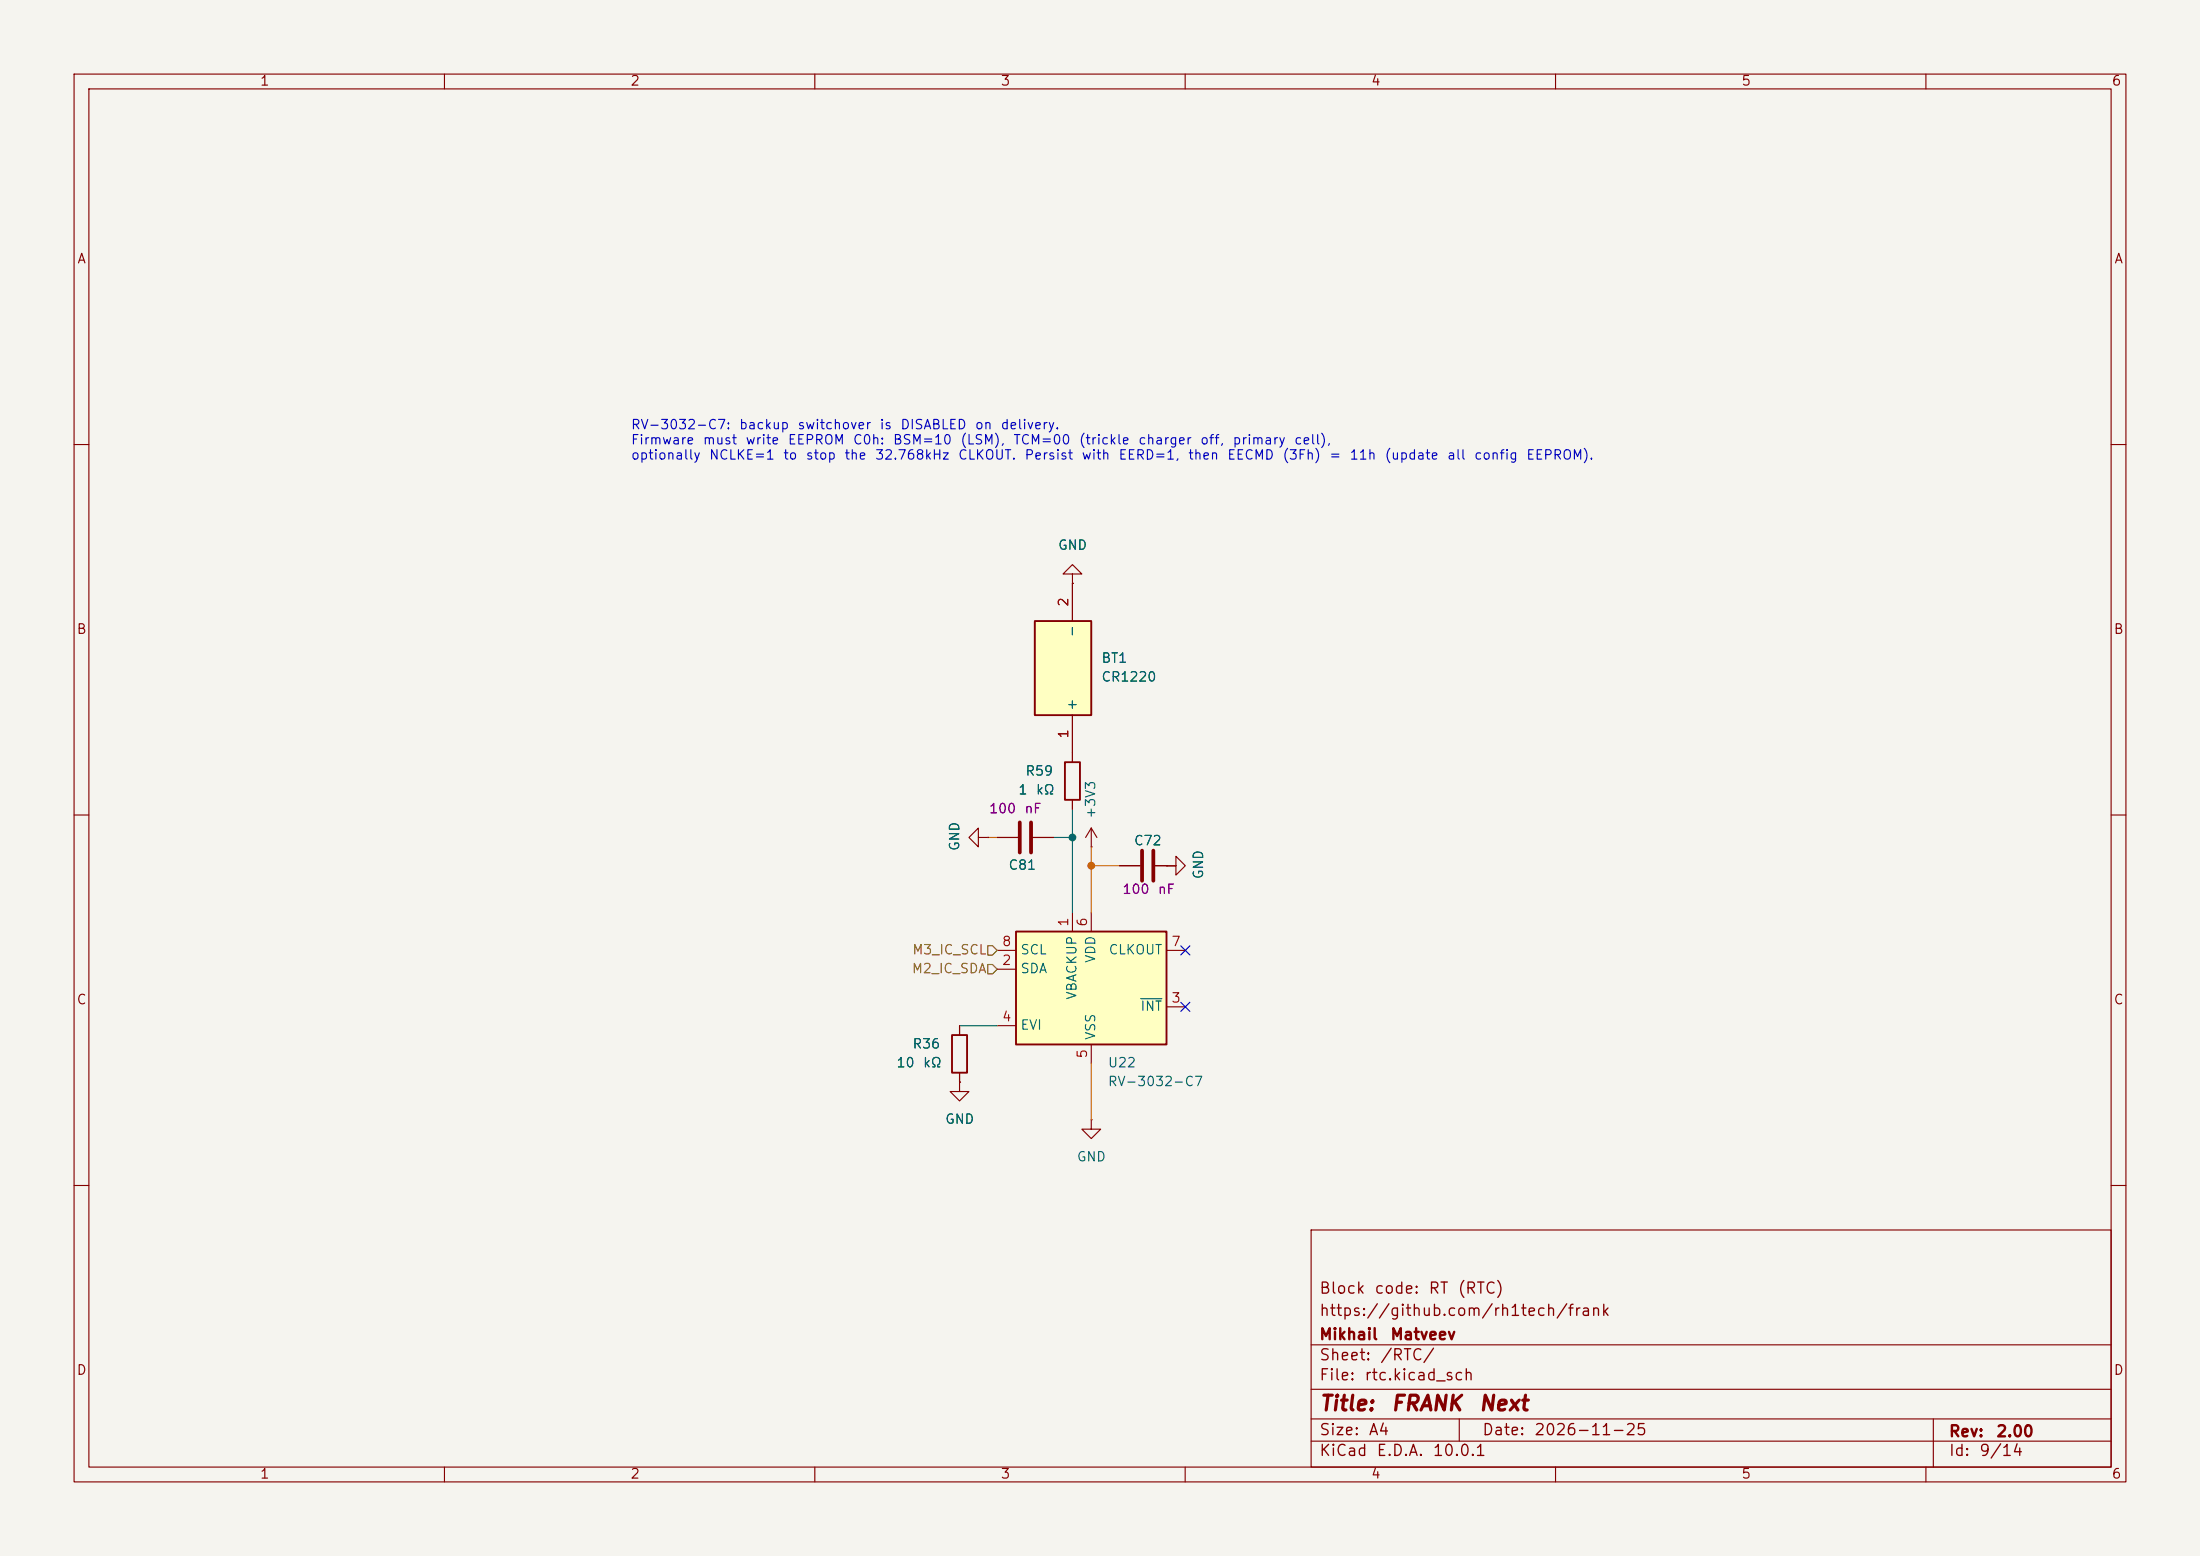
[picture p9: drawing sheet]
(kicad_sch
 (version 20260306)
 (generator "eeschema")
 (generator_version "10.0")
 (paper "A4")
 (title_block
  (title "${NAME}")
  (date "${DATE}")
  (rev "${VERSION}")
  (company "Mikhail Matveev")
  (comment 1 "https://github.com/rh1tech/frank")
  (comment 2 "Block code: RT (RTC)"))
 (lib_symbols
  (symbol "FRANK:+3V3"
   (power global)
   (pin_numbers (hide yes))
   (pin_names
    (offset 0) (hide yes)) (exclude_from_sim no) (in_bom yes) (on_board yes)
   (in_pos_files yes)
   (duplicate_pin_numbers_are_jumpers no)
   (property "Reference" "#PWR" (at 0 -3.81 0) (show_name no) (do_not_autoplace no) (hide yes) (effects (font (size 1.27 1.27))))
   (property "Value" "+3V3" (at 0 3.556 0) (show_name no) (do_not_autoplace no) (effects (font (size 1.27 1.27))))
   (property "Footprint" "" (at 0 0 0) (show_name no) (do_not_autoplace no) (hide yes) (effects (font (size 1.27 1.27))))
   (property "Datasheet" "" (at 0 0 0) (show_name no) (do_not_autoplace no) (hide yes) (effects (font (size 1.27 1.27))))
   (property "Description" "Power symbol creates a global label with name \"+3V3\"" (at 0 0 0) (show_name no) (do_not_autoplace no) (hide yes) (effects (font (size 1.27 1.27))))
   (symbol "+3V3_0_1"
    (polyline (pts (xy -0.762 1.27) (xy 0 2.54)) (stroke (width 0) (type default)) (fill (type none)))
    (polyline (pts (xy 0 2.54) (xy 0.762 1.27)) (stroke (width 0) (type default)) (fill (type none)))
    (polyline (pts (xy 0 0) (xy 0 2.54)) (stroke (width 0) (type default)) (fill (type none))))
   (symbol "+3V3_1_1"
    (pin power_in line (at 0 0 90) (length 0) (name "" (effects (font (size 1.27 1.27)))) (number "1" (effects (font (size 1.27 1.27))))))
   (embedded_fonts no))
  (symbol "FRANK:Battery_CR1220" (exclude_from_sim no) (in_bom yes) (on_board yes)
   (in_pos_files yes)
   (duplicate_pin_numbers_are_jumpers no)
   (property "Reference" "H" (at 19.05 7.62 0) (show_name no) (do_not_autoplace no) (effects (font (size 1.27 1.27)) (justify left top)))
   (property "Value" "Battery_CR1220" (at 19.05 5.08 0) (show_name no) (do_not_autoplace no) (effects (font (size 1.27 1.27)) (justify left top)))
   (property "Footprint" "FRANK:Battery_CR1220" (at 19.05 -94.92 0) (show_name no) (do_not_autoplace no) (hide yes) (effects (font (size 1.27 1.27)) (justify left top)))
   (property "Datasheet" "" (at 19.05 -194.92 0) (show_name no) (do_not_autoplace no) (hide yes) (effects (font (size 1.27 1.27)) (justify left top)))
   (property "Description" "CR1220 Cell Holder" (at 0 0 0) (show_name no) (do_not_autoplace no) (hide yes) (effects (font (size 1.27 1.27))))
   (property "Height" "" (at 19.05 -394.92 0) (show_name no) (do_not_autoplace no) (hide yes) (effects (font (size 1.27 1.27)) (justify left top)))
   (property "Mouser Part Number" "" (at 19.05 -494.92 0) (show_name no) (do_not_autoplace no) (hide yes) (effects (font (size 1.27 1.27)) (justify left top)))
   (property "Mouser Price/Stock" "" (at 19.05 -594.92 0) (show_name no) (do_not_autoplace no) (hide yes) (effects (font (size 1.27 1.27)) (justify left top)))
   (property "Manufacturer_Name" "" (at 19.05 -694.92 0) (show_name no) (do_not_autoplace no) (hide yes) (effects (font (size 1.27 1.27)) (justify left top)))
   (property "Manufacturer_Part_Number" "" (at 19.05 -794.92 0) (show_name no) (do_not_autoplace no) (hide yes) (effects (font (size 1.27 1.27)) (justify left top)))
   (symbol "Battery_CR1220_1_1"
    (rectangle (start 5.08 2.54) (end 17.78 -5.08) (stroke (width 0.254) (type default)) (fill (type background)))
    (pin passive line (at 22.86 0 180) (length 5.08) (name "+" (effects (font (size 1.27 1.27)))) (number "1" (effects (font (size 1.27 1.27)))))
    (pin passive line (at 0 0 0) (length 5.08) (name "-" (effects (font (size 1.27 1.27)))) (number "2" (effects (font (size 1.27 1.27))))))
   (embedded_fonts no))
  (symbol "FRANK:C"
   (pin_numbers (hide yes))
   (pin_names
    (offset 0.254)) (exclude_from_sim no) (in_bom yes) (on_board yes)
   (in_pos_files yes)
   (duplicate_pin_numbers_are_jumpers no)
   (property "Reference" "C" (at 0.635 2.54 0) (show_name no) (do_not_autoplace no) (effects (font (size 1.27 1.27)) (justify left)))
   (property "Value" "C" (at 0.635 -2.54 0) (show_name no) (do_not_autoplace no) (effects (font (size 1.27 1.27)) (justify left)))
   (property "Footprint" "" (at 0.9652 -3.81 0) (show_name no) (do_not_autoplace no) (hide yes) (effects (font (size 1.27 1.27))))
   (property "Datasheet" "" (at 0 0 0) (show_name no) (do_not_autoplace no) (hide yes) (effects (font (size 1.27 1.27))))
   (property "Description" "Unpolarized capacitor" (at 0 0 0) (show_name no) (do_not_autoplace no) (hide yes) (effects (font (size 1.27 1.27))))
   (symbol "C_0_1"
    (polyline (pts (xy -2.032 0.762) (xy 2.032 0.762)) (stroke (width 0.508) (type default)) (fill (type none)))
    (polyline (pts (xy -2.032 -0.762) (xy 2.032 -0.762)) (stroke (width 0.508) (type default)) (fill (type none))))
   (symbol "C_1_1"
    (pin passive line (at 0 3.81 270) (length 2.794) (name "" (effects (font (size 1.27 1.27)))) (number "1" (effects (font (size 1.27 1.27)))))
    (pin passive line (at 0 -3.81 90) (length 2.794) (name "" (effects (font (size 1.27 1.27)))) (number "2" (effects (font (size 1.27 1.27))))))
   (embedded_fonts no))
  (symbol "FRANK:GND"
   (power global)
   (pin_numbers (hide yes))
   (pin_names
    (offset 0) (hide yes)) (exclude_from_sim no) (in_bom yes) (on_board yes)
   (in_pos_files yes)
   (duplicate_pin_numbers_are_jumpers no)
   (property "Reference" "#PWR" (at 0 -6.35 0) (show_name no) (do_not_autoplace no) (hide yes) (effects (font (size 1.27 1.27))))
   (property "Value" "GND" (at 0 -3.81 0) (show_name no) (do_not_autoplace no) (effects (font (size 1.27 1.27))))
   (property "Footprint" "" (at 0 0 0) (show_name no) (do_not_autoplace no) (hide yes) (effects (font (size 1.27 1.27))))
   (property "Datasheet" "" (at 0 0 0) (show_name no) (do_not_autoplace no) (hide yes) (effects (font (size 1.27 1.27))))
   (property "Description" "Power symbol creates a global label with name \"GND\" , ground" (at 0 0 0) (show_name no) (do_not_autoplace no) (hide yes) (effects (font (size 1.27 1.27))))
   (symbol "GND_0_1"
    (polyline (pts (xy 0 0) (xy 0 -1.27) (xy 1.27 -1.27) (xy 0 -2.54) (xy -1.27 -1.27) (xy 0 -1.27)) (stroke (width 0) (type default)) (fill (type none))))
   (symbol "GND_1_1"
    (pin power_in line (at 0 0 270) (length 0) (name "" (effects (font (size 1.27 1.27)))) (number "1" (effects (font (size 1.27 1.27))))))
   (embedded_fonts no))
  (symbol "FRANK:R"
   (pin_numbers (hide yes))
   (pin_names
    (offset 0)) (exclude_from_sim no) (in_bom yes) (on_board yes)
   (in_pos_files yes)
   (duplicate_pin_numbers_are_jumpers no)
   (property "Reference" "R" (at 2.032 0 90) (show_name no) (do_not_autoplace no) (effects (font (size 1.27 1.27))))
   (property "Value" "R" (at 0 0 90) (show_name no) (do_not_autoplace no) (effects (font (size 1.27 1.27))))
   (property "Footprint" "" (at -1.778 0 90) (show_name no) (do_not_autoplace no) (hide yes) (effects (font (size 1.27 1.27))))
   (property "Datasheet" "" (at 0 0 0) (show_name no) (do_not_autoplace no) (hide yes) (effects (font (size 1.27 1.27))))
   (property "Description" "Resistor" (at 0 0 0) (show_name no) (do_not_autoplace no) (hide yes) (effects (font (size 1.27 1.27))))
   (symbol "R_0_1"
    (rectangle (start -1.016 -2.54) (end 1.016 2.54) (stroke (width 0.254) (type default)) (fill (type none))))
   (symbol "R_1_1"
    (pin passive line (at 0 3.81 270) (length 1.27) (name "" (effects (font (size 1.27 1.27)))) (number "1" (effects (font (size 1.27 1.27)))))
    (pin passive line (at 0 -3.81 90) (length 1.27) (name "" (effects (font (size 1.27 1.27)))) (number "2" (effects (font (size 1.27 1.27))))))
   (embedded_fonts no))
  (symbol "FRANK:RV-3032-C7" (exclude_from_sim no) (in_bom yes) (on_board yes)
   (in_pos_files yes)
   (duplicate_pin_numbers_are_jumpers no)
   (property "Reference" "U" (at -7.62 8.89 0) (show_name no) (do_not_autoplace no) (effects (font (size 1.27 1.27)) (justify right)))
   (property "Value" "RV-3032-C7" (at 12.7 8.89 0) (show_name no) (do_not_autoplace no) (effects (font (size 1.27 1.27)) (justify right)))
   (property "Footprint" "FRANK:RV-3032-C7" (at 0 -12.7 0) (show_name no) (do_not_autoplace no) (hide yes) (effects (font (size 1.27 1.27))))
   (property "Datasheet" "https://www.microcrystal.com/fileadmin/Media/Products/RTC/App.Manual/RV-3032-C7_App-Manual.pdf" (at 0 -15.24 0) (show_name no) (do_not_autoplace no) (hide yes) (effects (font (size 1.27 1.27))))
   (property "Description" "±2.5ppm DTCXO I2C Real-Time Clock Module with backup switchover, C7 3.2x1.5mm" (at 0 0 0) (show_name no) (do_not_autoplace no) (hide yes) (effects (font (size 1.27 1.27))))
   (property "LCSC" "C5127802" (at 0 0 0) (show_name no) (do_not_autoplace no) (hide yes) (effects (font (size 1.27 1.27))))
   (property "Manufacturer_Name" "Micro Crystal AG" (at 0 0 0) (show_name no) (do_not_autoplace no) (hide yes) (effects (font (size 1.27 1.27))))
   (property "Manufacturer_Part_Number" "RV-3032-C7 32.768KHZ-2.5PPM-TA-QC" (at 0 0 0) (show_name no) (do_not_autoplace no) (hide yes) (effects (font (size 1.27 1.27))))
   (symbol "RV-3032-C7_0_1"
    (rectangle (start -10.16 7.62) (end 10.16 -7.62) (stroke (width 0.254) (type default)) (fill (type background))))
   (symbol "RV-3032-C7_1_1"
    (pin passive line (at -2.54 10.16 270) (length 2.54) (name "VBACKUP" (effects (font (size 1.27 1.27)))) (number "1" (effects (font (size 1.27 1.27)))))
    (pin bidirectional line (at -12.7 2.54 0) (length 2.54) (name "SDA" (effects (font (size 1.27 1.27)))) (number "2" (effects (font (size 1.27 1.27)))))
    (pin open_collector line (at 12.7 -2.54 180) (length 2.54) (name "~{INT}" (effects (font (size 1.27 1.27)))) (number "3" (effects (font (size 1.27 1.27)))))
    (pin input line (at -12.7 -5.08 0) (length 2.54) (name "EVI" (effects (font (size 1.27 1.27)))) (number "4" (effects (font (size 1.27 1.27)))))
    (pin power_in line (at 0 -10.16 90) (length 2.54) (name "VSS" (effects (font (size 1.27 1.27)))) (number "5" (effects (font (size 1.27 1.27)))))
    (pin power_in line (at 0 10.16 270) (length 2.54) (name "VDD" (effects (font (size 1.27 1.27)))) (number "6" (effects (font (size 1.27 1.27)))))
    (pin output line (at 12.7 5.08 180) (length 2.54) (name "CLKOUT" (effects (font (size 1.27 1.27)))) (number "7" (effects (font (size 1.27 1.27)))))
    (pin input line (at -12.7 5.08 0) (length 2.54) (name "SCL" (effects (font (size 1.27 1.27)))) (number "8" (effects (font (size 1.27 1.27))))))
   (embedded_fonts no)))
 (text "RV-3032-C7: backup switchover is DISABLED on delivery.\nFirmware must write EEPROM C0h: BSM=10 (LSM), TCM=00 (trickle charger off, primary cell),\noptionally NCLKE=1 to stop the 32.768kHz CLKOUT. Persist with EERD=1, then EECMD (3Fh) = 11h (update all config EEPROM)."
  (exclude_from_sim no)
  (at 85.09 59.69 0)
  (effects (font (size 1.27 1.27)) (justify left)))
 (junction
  (at 147.32 116.84)
  (diameter 0)
  (color 0 0 0 0))
 (junction
  (at 144.78 113.03)
  (diameter 0)
  (color 0 0 0 0))
 (no_connect
  (at 160.02 135.89))
 (no_connect
  (at 160.02 128.27))
 (wire
  (pts (xy 151.13 116.84) (xy 147.32 116.84))
  (stroke (width 0) (type default)))
 (wire
  (pts (xy 144.78 109.22) (xy 144.78 123.19))
  (stroke (width 0) (type default)))
 (wire
  (pts (xy 134.62 138.43) (xy 129.54 138.43))
  (stroke (width 0) (type default)))
 (wire
  (pts (xy 134.62 113.03) (xy 133.35 113.03))
  (stroke (width 0) (type default)))
 (wire
  (pts (xy 147.32 116.84) (xy 147.32 123.19))
  (stroke (width 0) (type default)))
 (wire
  (pts (xy 147.32 151.13) (xy 147.32 143.51))
  (stroke (width 0) (type default)))
 (wire
  (pts (xy 147.32 114.3) (xy 147.32 116.84))
  (stroke (width 0) (type default)))
 (wire
  (pts (xy 158.75 116.84) (xy 157.48 116.84))
  (stroke (width 0) (type default)))
 (wire
  (pts (xy 142.24 113.03) (xy 144.78 113.03))
  (stroke (width 0) (type default)))
 (hierarchical_label "M2_IC_SDA"
  (shape input)
  (at 134.62 130.81 180)
  (effects (font (size 1.27 1.27)) (justify right)))
 (hierarchical_label "M3_IC_SCL"
  (shape input)
  (at 134.62 128.27 180)
  (effects (font (size 1.27 1.27)) (justify right)))
 (symbol
  (lib_id "FRANK:GND")
  (at 147.32 151.13 0)
  (unit 1)
  (body_style 1)
  (exclude_from_sim no)
  (in_bom yes)
  (on_board yes)
  (in_pos_files yes)
  (dnp no)
  (fields_autoplaced yes)
  (property "Reference" "#PWR0132" (at 147.32 157.48 0) (hide yes) (show_name no) (do_not_autoplace no) (effects (font (size 1.27 1.27))))
  (property "Value" "GND" (at 147.32 156.21 0) (show_name no) (do_not_autoplace no) (effects (font (size 1.27 1.27))))
  (property "Footprint" "" (at 147.32 151.13 0) (hide yes) (show_name no) (do_not_autoplace no) (effects (font (size 1.27 1.27))))
  (property "Datasheet" "" (at 147.32 151.13 0) (hide yes) (show_name no) (do_not_autoplace no) (effects (font (size 1.27 1.27))))
  (property "Description" "Power symbol creates a global label with name \"GND\" , ground" (at 147.32 151.13 0) (hide yes) (show_name no) (do_not_autoplace no) (effects (font (size 1.27 1.27))))
  (pin "1"))
 (symbol
  (lib_id "FRANK:GND")
  (at 133.35 113.03 270)
  (unit 1)
  (body_style 1)
  (exclude_from_sim no)
  (in_bom yes)
  (on_board yes)
  (in_pos_files yes)
  (dnp no)
  (property "Reference" "#PWR0129" (at 127 113.03 0) (hide yes) (show_name no) (do_not_autoplace no) (effects (font (size 1.27 1.27))))
  (property "Value" "GND" (at 128.9558 112.903 0) (show_name no) (do_not_autoplace no) (effects (font (size 1.27 1.27))))
  (property "Footprint" "" (at 133.35 113.03 0) (hide yes) (show_name no) (do_not_autoplace no) (effects (font (size 1.27 1.27))))
  (property "Datasheet" "" (at 133.35 113.03 0) (hide yes) (show_name no) (do_not_autoplace no) (effects (font (size 1.27 1.27))))
  (property "Description" "" (at 133.35 113.03 0) (show_name no) (do_not_autoplace no) (effects (font (size 1.27 1.27))))
  (pin "1"))
 (symbol
  (lib_id "FRANK:GND")
  (at 157.48 116.84 90)
  (unit 1)
  (body_style 1)
  (exclude_from_sim no)
  (in_bom yes)
  (on_board yes)
  (in_pos_files yes)
  (dnp no)
  (property "Reference" "#PWR0133" (at 163.83 116.84 0) (hide yes) (show_name no) (do_not_autoplace no) (effects (font (size 1.27 1.27))))
  (property "Value" "GND" (at 161.8742 116.713 0) (show_name no) (do_not_autoplace no) (effects (font (size 1.27 1.27))))
  (property "Footprint" "" (at 157.48 116.84 0) (hide yes) (show_name no) (do_not_autoplace no) (effects (font (size 1.27 1.27))))
  (property "Datasheet" "" (at 157.48 116.84 0) (hide yes) (show_name no) (do_not_autoplace no) (effects (font (size 1.27 1.27))))
  (property "Description" "Power symbol creates a global label with name \"GND\" , ground" (at 157.48 116.84 0) (hide yes) (show_name no) (do_not_autoplace no) (effects (font (size 1.27 1.27))))
  (pin "1"))
 (symbol
  (lib_id "FRANK:R")
  (at 129.54 142.24 0)
  (unit 1)
  (body_style 1)
  (exclude_from_sim no)
  (in_bom yes)
  (on_board yes)
  (in_pos_files yes)
  (dnp no)
  (fields_autoplaced yes)
  (property "Reference" "R36" (at 127 140.97 0) (show_name no) (do_not_autoplace no) (effects (font (size 1.27 1.27)) (justify right)))
  (property "Value" "10 kΩ" (at 127 143.51 0) (show_name no) (do_not_autoplace no) (effects (font (size 1.27 1.27)) (justify right)))
  (property "Footprint" "FRANK:R_0603_1608Metric" (at 131.318 142.24 90) (hide yes) (show_name no) (do_not_autoplace no) (effects (font (size 1.27 1.27))))
  (property "Datasheet" "https://jlcpcb.com/api/file/downloadByFileSystemAccessId/8763490791224557568" (at 129.54 142.24 0) (hide yes) (show_name no) (do_not_autoplace no) (effects (font (size 1.27 1.27))))
  (property "Description" "Resistor" (at 129.54 142.24 0) (hide yes) (show_name no) (do_not_autoplace no) (effects (font (size 1.27 1.27))))
  (property "LCSC" "C2906982" (at 129.54 142.24 0) (hide yes) (show_name no) (do_not_autoplace no) (effects (font (size 1.27 1.27))))
  (pin "1")
  (pin "2"))
 (symbol
  (lib_id "FRANK:R")
  (at 144.78 105.41 0)
  (unit 1)
  (body_style 1)
  (exclude_from_sim no)
  (in_bom yes)
  (on_board yes)
  (in_pos_files yes)
  (dnp no)
  (fields_autoplaced yes)
  (property "Reference" "R59" (at 142.24 104.14 0) (show_name no) (do_not_autoplace no) (effects (font (size 1.27 1.27)) (justify right)))
  (property "Value" "1 kΩ" (at 142.24 106.68 0) (show_name no) (do_not_autoplace no) (effects (font (size 1.27 1.27)) (justify right)))
  (property "Footprint" "FRANK:R_0603_1608Metric" (at 146.558 105.41 90) (hide yes) (show_name no) (do_not_autoplace no) (effects (font (size 1.27 1.27))))
  (property "Datasheet" "https://jlcpcb.com/api/file/downloadByFileSystemAccessId/8579706098733010944" (at 144.78 105.41 0) (hide yes) (show_name no) (do_not_autoplace no) (effects (font (size 1.27 1.27))))
  (property "Description" "Resistor" (at 144.78 105.41 0) (hide yes) (show_name no) (do_not_autoplace no) (effects (font (size 1.27 1.27))))
  (property "LCSC" "C21190" (at 144.78 105.41 0) (hide yes) (show_name no) (do_not_autoplace no) (effects (font (size 1.27 1.27))))
  (pin "1")
  (pin "2"))
 (symbol
  (lib_id "FRANK:RV-3032-C7")
  (at 147.32 133.35 0)
  (unit 1)
  (body_style 1)
  (exclude_from_sim no)
  (in_bom yes)
  (on_board yes)
  (in_pos_files yes)
  (dnp no)
  (fields_autoplaced yes)
  (property "Reference" "U22" (at 149.4633 143.51 0) (show_name no) (do_not_autoplace no) (effects (font (size 1.27 1.27)) (justify left)))
  (property "Value" "RV-3032-C7" (at 149.4633 146.05 0) (show_name no) (do_not_autoplace no) (effects (font (size 1.27 1.27)) (justify left)))
  (property "Footprint" "FRANK:RV-3032-C7" (at 147.32 146.05 0) (hide yes) (show_name no) (do_not_autoplace no) (effects (font (size 1.27 1.27))))
  (property "Datasheet" "https://www.microcrystal.com/fileadmin/Media/Products/RTC/App.Manual/RV-3032-C7_App-Manual.pdf" (at 147.32 148.59 0) (hide yes) (show_name no) (do_not_autoplace no) (effects (font (size 1.27 1.27))))
  (property "Description" "±2.5ppm DTCXO I2C Real-Time Clock Module with backup switchover, C7 3.2x1.5mm" (at 147.32 133.35 0) (hide yes) (show_name no) (do_not_autoplace no) (effects (font (size 1.27 1.27))))
  (property "LCSC" "C5127802" (at -17.78 16.51 0) (hide yes) (show_name no) (do_not_autoplace no) (effects (font (size 1.27 1.27))))
  (pin "2")
  (pin "3")
  (pin "8")
  (pin "5")
  (pin "6")
  (pin "7")
  (pin "4")
  (pin "1"))
 (symbol
  (lib_id "FRANK:C")
  (at 138.43 113.03 90)
  (unit 1)
  (body_style 1)
  (exclude_from_sim no)
  (in_bom yes)
  (on_board yes)
  (in_pos_files yes)
  (dnp no)
  (property "Reference" "C81" (at 139.954 116.84 90) (show_name no) (do_not_autoplace no) (effects (font (size 1.27 1.27)) (justify left)))
  (property "Value" "100 nF 50 V" (at 140.462 109.22 90) (hide yes) (show_name no) (do_not_autoplace no) (effects (font (size 1.27 1.27)) (justify left)))
  (property "Capacitance" "100 nF" (at 140.462 109.22 90) (show_name no) (do_not_autoplace no) (effects (font (size 1.27 1.27)) (justify left)))
  (property "Footprint" "FRANK:C_0603_1608Metric" (at 142.24 112.0648 0) (hide yes) (show_name no) (do_not_autoplace no) (effects (font (size 1.27 1.27))))
  (property "Datasheet" "https://jlcpcb.com/api/file/downloadByFileSystemAccessId/8667086713681608704" (at 138.43 113.03 0) (hide yes) (show_name no) (do_not_autoplace no) (effects (font (size 1.27 1.27))))
  (property "Description" "Unpolarized capacitor" (at 138.43 113.03 0) (hide yes) (show_name no) (do_not_autoplace no) (effects (font (size 1.27 1.27))))
  (property "LCSC" "C14663" (at -17.78 16.51 0) (hide yes) (show_name no) (do_not_autoplace no) (effects (font (size 1.27 1.27))))
  (pin "1")
  (pin "2"))
 (symbol
  (lib_id "FRANK:GND")
  (at 144.78 78.74 180)
  (unit 1)
  (body_style 1)
  (exclude_from_sim no)
  (in_bom yes)
  (on_board yes)
  (in_pos_files yes)
  (dnp no)
  (fields_autoplaced yes)
  (property "Reference" "#PWR0130" (at 144.78 72.39 0) (hide yes) (show_name no) (do_not_autoplace no) (effects (font (size 1.27 1.27))))
  (property "Value" "GND" (at 144.78 73.66 0) (show_name no) (do_not_autoplace no) (effects (font (size 1.27 1.27))))
  (property "Footprint" "" (at 144.78 78.74 0) (hide yes) (show_name no) (do_not_autoplace no) (effects (font (size 1.27 1.27))))
  (property "Datasheet" "" (at 144.78 78.74 0) (hide yes) (show_name no) (do_not_autoplace no) (effects (font (size 1.27 1.27))))
  (property "Description" "Power symbol creates a global label with name \"GND\" , ground" (at 144.78 78.74 0) (hide yes) (show_name no) (do_not_autoplace no) (effects (font (size 1.27 1.27))))
  (pin "1"))
 (symbol
  (lib_id "FRANK:+3V3")
  (at 147.32 114.3 0)
  (unit 1)
  (body_style 1)
  (exclude_from_sim no)
  (in_bom yes)
  (on_board yes)
  (in_pos_files yes)
  (dnp no)
  (property "Reference" "#PWR0131" (at 147.32 118.11 0) (hide yes) (show_name no) (do_not_autoplace no) (effects (font (size 1.27 1.27))))
  (property "Value" "+3V3" (at 147.32 107.95 90) (show_name no) (do_not_autoplace no) (effects (font (size 1.27 1.27))))
  (property "Footprint" "" (at 147.32 114.3 0) (hide yes) (show_name no) (do_not_autoplace no) (effects (font (size 1.27 1.27))))
  (property "Datasheet" "" (at 147.32 114.3 0) (hide yes) (show_name no) (do_not_autoplace no) (effects (font (size 1.27 1.27))))
  (property "Description" "Power symbol creates a global label with name \"+3V3\"" (at 147.32 114.3 0) (hide yes) (show_name no) (do_not_autoplace no) (effects (font (size 1.27 1.27))))
  (pin "1"))
 (symbol
  (lib_id "FRANK:GND")
  (at 129.54 146.05 0)
  (unit 1)
  (body_style 1)
  (exclude_from_sim no)
  (in_bom yes)
  (on_board yes)
  (in_pos_files yes)
  (dnp no)
  (fields_autoplaced yes)
  (property "Reference" "#PWR0128" (at 129.54 152.4 0) (hide yes) (show_name no) (do_not_autoplace no) (effects (font (size 1.27 1.27))))
  (property "Value" "GND" (at 129.54 151.13 0) (show_name no) (do_not_autoplace no) (effects (font (size 1.27 1.27))))
  (property "Footprint" "" (at 129.54 146.05 0) (hide yes) (show_name no) (do_not_autoplace no) (effects (font (size 1.27 1.27))))
  (property "Datasheet" "" (at 129.54 146.05 0) (hide yes) (show_name no) (do_not_autoplace no) (effects (font (size 1.27 1.27))))
  (property "Description" "Power symbol creates a global label with name \"GND\" , ground" (at 129.54 146.05 0) (hide yes) (show_name no) (do_not_autoplace no) (effects (font (size 1.27 1.27))))
  (pin "1"))
 (symbol
  (lib_id "FRANK:Battery_CR1220")
  (at 144.78 78.74 270)
  (unit 1)
  (body_style 1)
  (exclude_from_sim no)
  (in_bom yes)
  (on_board yes)
  (in_pos_files yes)
  (dnp no)
  (fields_autoplaced yes)
  (property "Reference" "BT1" (at 148.59 88.8999 90) (show_name no) (do_not_autoplace no) (effects (font (size 1.27 1.27)) (justify left)))
  (property "Value" "CR1220" (at 148.59 91.4399 90) (show_name no) (do_not_autoplace no) (effects (font (size 1.27 1.27)) (justify left)))
  (property "Footprint" "FRANK:Battery_CR1220_MYOUNG_BS-12-B3AA003" (at 49.86 97.79 0) (hide yes) (show_name no) (do_not_autoplace no) (effects (font (size 1.27 1.27)) (justify left top)))
  (property "Datasheet" "https://jlcpcb.com/api/file/downloadByFileSystemAccessId/8588893257384267776" (at -50.14 105.41 0) (hide yes) (show_name no) (do_not_autoplace no) (effects (font (size 1.27 1.27)) (justify left top)))
  (property "Description" "MYOUNG BS-12-B3AA003 CR1220 SMT battery holder" (at 144.78 78.74 0) (hide yes) (show_name no) (do_not_autoplace no) (effects (font (size 1.27 1.27))))
  (property "LCSC" "C964723" (at -17.78 16.51 0) (hide yes) (show_name no) (do_not_autoplace no) (effects (font (size 1.27 1.27))))
  (property "Height" "14.33" (at -250.14 105.41 0) (hide yes) (show_name no) (do_not_autoplace no) (effects (font (size 1.27 1.27)) (justify left top)))
  (property "Manufacturer_Name" "MYOUNG" (at -550.14 105.41 0) (hide yes) (show_name no) (do_not_autoplace no) (effects (font (size 1.27 1.27)) (justify left top)))
  (property "Manufacturer_Part_Number" "BS-12-B3AA003" (at -650.14 105.41 0) (hide yes) (show_name no) (do_not_autoplace no) (effects (font (size 1.27 1.27)) (justify left top)))
  (pin "1")
  (pin "2"))
 (symbol
  (lib_id "FRANK:C")
  (at 154.94 116.84 90)
  (unit 1)
  (body_style 1)
  (exclude_from_sim no)
  (in_bom yes)
  (on_board yes)
  (in_pos_files yes)
  (dnp no)
  (property "Reference" "C72" (at 154.94 113.5428 90) (show_name no) (do_not_autoplace no) (effects (font (size 1.27 1.27))))
  (property "Value" "100 nF 50 V" (at 154.94 120.107 90) (hide yes) (show_name no) (do_not_autoplace no) (effects (font (size 1.27 1.27))))
  (property "Capacitance" "100 nF" (at 154.94 120.107 90) (show_name no) (do_not_autoplace no) (effects (font (size 1.27 1.27))))
  (property "Footprint" "FRANK:C_0603_1608Metric_small_pads_Via_GND" (at 158.75 115.8748 0) (hide yes) (show_name no) (do_not_autoplace no) (effects (font (size 1.27 1.27))))
  (property "Datasheet" "https://jlcpcb.com/api/file/downloadByFileSystemAccessId/8667086713681608704" (at 154.94 116.84 0) (hide yes) (show_name no) (do_not_autoplace no) (effects (font (size 1.27 1.27))))
  (property "Description" "Unpolarized capacitor" (at 154.94 116.84 0) (hide yes) (show_name no) (do_not_autoplace no) (effects (font (size 1.27 1.27))))
  (property "LCSC" "C14663" (at -17.78 16.51 0) (hide yes) (show_name no) (do_not_autoplace no) (effects (font (size 1.27 1.27))))
  (property "AliExpress" "https://www.aliexpress.com/item/33008008276.html" (at 154.94 116.84 0) (hide yes) (show_name no) (do_not_autoplace no) (effects (font (size 1.27 1.27))))
  (pin "1")
  (pin "2")))
